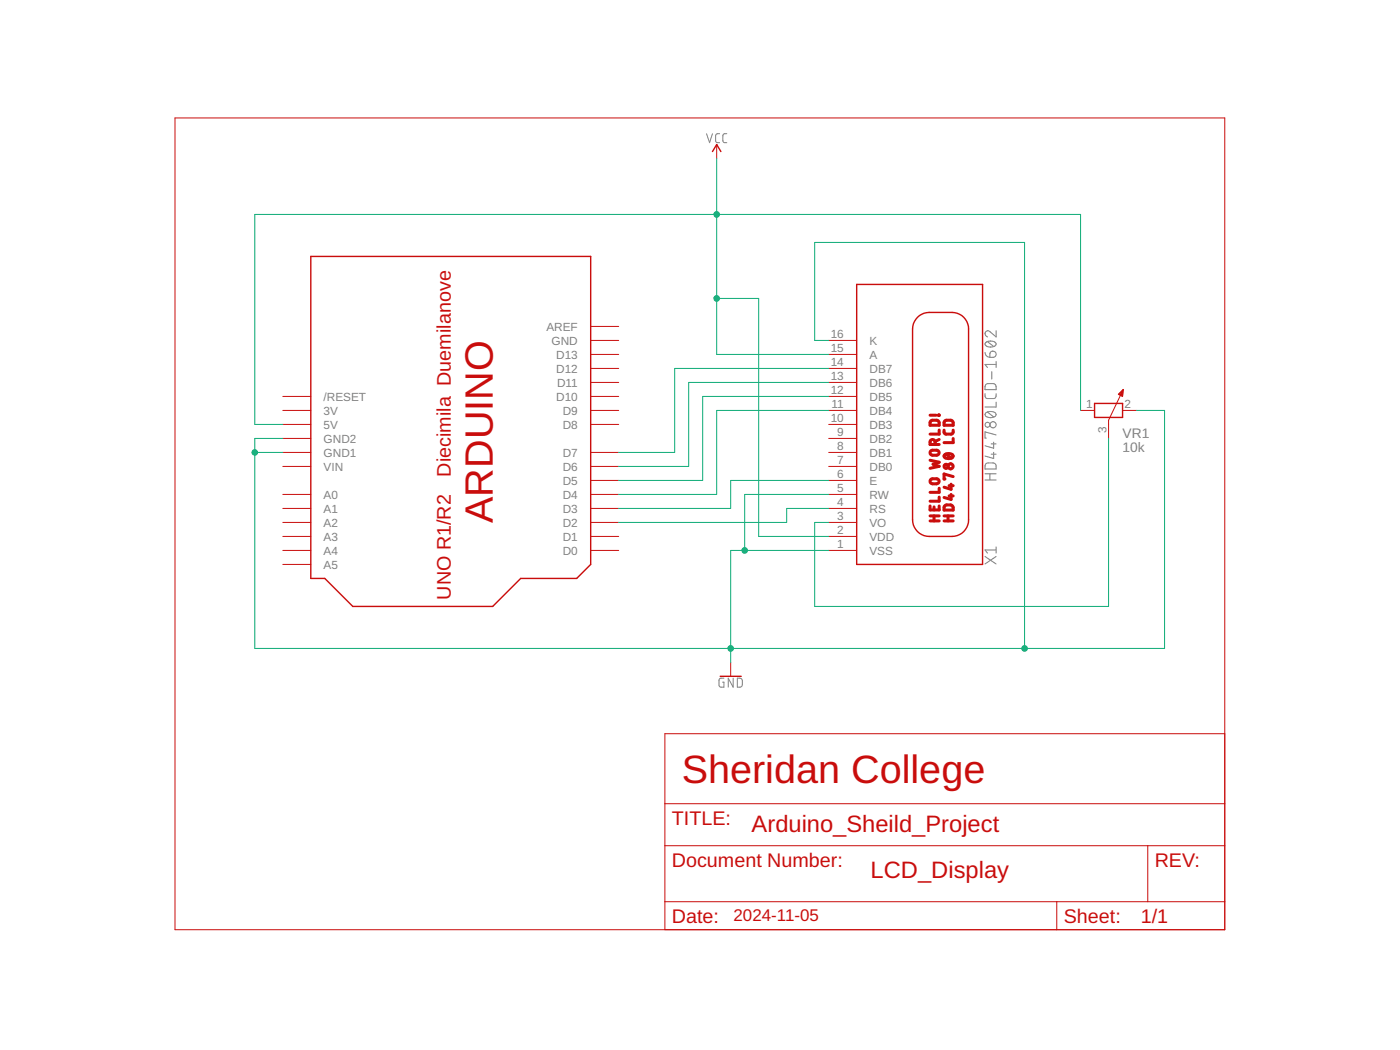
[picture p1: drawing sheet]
<svg xmlns="http://www.w3.org/2000/svg" width="254mm" height="190mm" viewBox="0 0 254 190" stroke-linecap="round" stroke-linejoin="round" font-family="sans-serif">
<path d="M128.2 24.3l.5 1.6 .6-1.6M130.6 24.3h-.5l-.3 .3 .1 1.1 .2 .2h.5M131.9 24.3h-.5l-.3 .3 .1 1.1 .2 .2h.5M131.3 123l-.6 .1-.2 .2v1l.2 .4h.6v-.9h-.2M133 123v1.7l-.9-1.7v1.7M133.8 123l.6 .1 .2 .2 .1 .9-.3 .4-.6 .1z" fill="none" stroke="#808080" stroke-width=".18"/>
<g fill="none" stroke="#808080" stroke-width=".19">
<path d="M178.7 71.4l.1 .6 .4 .3h1.2l.3-.3v-.6M178.7 63.9l.3 .7 .6 .2M178.8 69.8l.3-.2h1.2l.4 .4v.7h-2zM178.9 74.9a1.48 1.48 0 0 1 1.8 .1v.2a1.2 1.2 0 0 1-1.7 .4l-.1-.1a.39 .39 0 0 1 0-.6zM178.9 62.1a1.48 1.48 0 0 1 1.8 .2v.1a1.18 1.18 0 0 1-1.7 .4l-.1-.1a.37 .37 0 0 1 0-.6zM179.2 74.8l1.1 .8M179.2 62l1.1 .9M179.7 63.8a.58 .58 0 0 1 1 .2 .58 .58 0 0 1-.5 .8h-.6v-.6zM179.9 67.4v1.4M180.7 60v1.1l-1.1-.9a.55 .55 0 0 0-.9 .2 .55 .55 0 0 0 .5 .7M180.7 78.9l-2-.5v1.1h.2M180.7 65.6v1.1"/>
<path d="M180.7 73v.9h-2M180.7 66.1h-2l.5 .6M178.7 87.1h2M178.7 86h2M178.8 84.2l.3-.2h1.2l.4 .4v.7h-2zM179.6 86v1.1M179.8 82.4h.9M179.8 80.5h.9M180.3 82.1v1.1l-1.6-.5M180.3 80.2v1.1l-1.6-.4M180.7 99.2v1.2M180.7 99.8h-2l.5 .6"/>
<path d="M178.7 101l2 1.3M180.7 101l-2 1.3"/>
<circle cx="179.2" cy="77.1" r=".44"/>
<circle cx="180.2" cy="77.1" r=".56"/>
</g>
<g fill="none" stroke="#c90d0c" stroke-width=".18">
<path d="M31.7 21.4h190.5v147.3h-190.5zM130 26.2v2.6M107.2 59.2h5M51.3 77h5.1M51.3 74.5h5.1M51.3 71.9h5.1M51.3 79.5h5.1M107.2 77h5M107.2 74.5h5M107.2 71.9h5M107.2 69.4h5M107.2 66.8h5"/>
<path d="M107.2 64.3h5M107.2 61.8h5M150.3 77h5.1M150.3 74.5h5.1M150.3 71.9h5.1M150.3 69.4h5.1M150.3 66.8h5.1M150.3 64.3h5.1M150.3 61.8h5.1M150.3 79.5h5.1M196 74.5h2.6M203 71.6h.7"/>
<path d="M203 71.5h.7M203.1 71.3h.6M203.2 71.7h.5M203.2 71.2h.5M203.3 71.1h.5M203.5 71.8h.2M203.5 71h.3M203.6 70.9h.2M203.7 74.5h2.5M203.7 70.7h.1M203.8 70.7l-2.7 5.5v3.3M203.8 70.7l-.1 1.2-.8-.4z"/>
<path d="M51.3 99.9h5.1M51.3 97.3h5.1M51.3 94.8h5.1M51.3 92.2h5.1M51.3 89.7h5.1M51.3 84.6h5.1M51.3 82.1h5.1M107.2 99.9h5M107.2 97.3h5M107.2 94.8h5M107.2 92.2h5M107.2 89.7h5"/>
<path d="M107.2 87.2h5M107.2 84.6h5M107.2 82.1h5M150.3 99.9h5.1M150.3 97.3h5.1M150.3 94.8h5.1M150.3 92.2h5.1M150.3 89.7h5.1M150.3 87.2h5.1M150.3 84.6h5.1M150.3 82.1h5.1M51.3 102.4h5.1"/>
<path d="M132.6 120.2v2.5M222.2 133.1h-101.6v35.6M120.6 153.4h101.6M120.6 145.8h101.6M208.2 153.4v10.2M120.6 163.6h101.6M191.7 163.6v5.1"/>
</g>
<path d="M129.3 27.5l.7-1.3 .8 1.3M56.4 46.5h50.8v55.9l-2.6 2.5h-10.1l-5.1 5.1h-25.4l-5.1-5.1h-2.5zM155.4 51.6h22.9v50.8h-22.9zM166.5 57.6a3.1 3.1 0 0 1 2.1-.9h4.1a3 3 0 0 1 3 3v34.6a3 3 0 0 1-3 3h-4.1a3 3 0 0 1-3-3v-34.6a2.94 2.94 0 0 1 .9-2.1zM198.6 73.2h5.1v2.5h-5.1zM130.7 122.7h3.8" fill="none" stroke="#c90d0c" stroke-width=".25"/>
<g fill="none" stroke="#c90d0c" stroke-width=".55">
<path d="M168.7 75.3h1.1M168.9 76.4l.3-.2 .9 .1 .2 .2 .1 .7h-1.7zM170.3 75.3l.1 .1zM170.4 78v.8h-1.7M170.4 79.7l-.7 .4M171.3 78v.5l.3 .3 1.1-.1 .2-.2v-.5M171.4 76.4l.3-.2 .9 .1 .3 .2v.7h-1.6zM172.9 79.6v.7h-1.6M168.7 94.5h1.7M168.7 93.6h1.7M168.7 91.8v.7h1.7v-.7M168.7 83.5l1.7 .4-1.1 .3 1.1 .4-1.7 .4"/>
<path d="M168.9 87l1-.1a.46 .46 0 0 1 .5 .4 .46 .46 0 0 1-.5 .5h-.7a.45 .45 0 0 1-.4-.3 .45 .45 0 0 1 .1-.5zM168.9 81.8l1-.1a.46 .46 0 0 1 .5 .4 .46 .46 0 0 1-.5 .5h-.7a.45 .45 0 0 1-.4-.3 .45 .45 0 0 1 .1-.5zM169.5 92v.5M169.5 93.6v.9M169.7 80.6v-.4a.46 .46 0 0 0-.5-.5 .46 .46 0 0 0-.5 .5v.4h1.7M170.4 88.6v.7h-1.7M170.4 90.2v.7h-1.7M171.3 94.5h1.6M171.3 93.6h1.6M171.4 82.5a1.03 1.03 0 0 1 1.5 .2 .96 .96 0 0 1-1.6 0zM171.4 91.8a1.33 1.33 0 0 1 1.2-.1l.3 .2v.6h-1.6zM171.6 82.4l1 .7"/>
<path d="M172 93.6v.9M172.2 90h.7M172.2 88.1h.7M172.6 89.7v.9l-1.3-.3M172.6 87.8v1l-1.3-.4M172.9 86.5l-1.6-.5v.9h.1"/>
<circle cx="171.6" cy="84.6" r=".36"/>
<circle cx="172.5" cy="84.6" r=".46"/>
</g>
<g fill="none" stroke="#0dab76" stroke-width=".18">
<path d="M130 28.8v35.5h20.3M130 54.1h7.6v43.2h12.7M150.3 66.8h-27.9v15.3h-10.2M150.3 69.4h-25.4v15.2h-12.7M150.3 71.9h-22.8v15.3h-15.3M150.3 74.5h-20.3v15.2h-17.8M150.3 61.8h-2.5v-17.8h38.1v73.6M196 74.5v-35.6h-149.8v38.1h5.1M201.1 79.5v30.5h-53.3v-15.2h2.5M206.2 74.5h5.1v43.1h-165.1v-38.1h5.1M46.2 82.1h5.1M150.3 87.2h-17.7v5h-20.4"/>
<path d="M150.3 89.7h-15.2v10.2M150.3 99.9h-17.7v20.3M150.3 92.2h-7.6v2.6h-30.5"/>
</g>
<g fill="#0dab76" stroke="#0dab76" stroke-width=".18">
<circle cx="132.6" cy="117.6" r=".51"/>
<circle cx="135.1" cy="99.9" r=".51"/>
<circle cx="185.9" cy="117.6" r=".51"/>
<circle cx="46.2" cy="82.1" r=".51"/>
<circle cx="130" cy="54.1" r=".51"/>
<circle cx="130" cy="38.9" r=".51"/>
</g>
<g font-size="7.2" fill="#c90d0c">
<text x="89.4" y="94.9" transform="rotate(-90 89.4 94.9)">ARDUINO</text>
<text x="123.7" y="142">Sheridan College</text>
</g>
<g font-size="4.3" fill="#c90d0c">
<text x="136.4" y="150.9">Arduino_Sheild_Project</text>
<text x="158" y="159.3">LCD_Display</text>
</g>
<g font-size="3.6" fill="#c90d0c">
<text x="81.8" y="86.5" transform="rotate(-90 81.8 86.5)">Diecimila Duemilanove</text>
<text x="81.8" y="108.8" transform="rotate(-90 81.8 108.8)">UNO R1/R2</text>
<text x="121.9" y="149.6">TITLE:</text>
<text x="121.9" y="157.2">Document Number:</text>
<text x="209.5" y="157.2">REV:</text>
<text x="121.9" y="167.4">Date:</text>
<text x="193" y="167.4">Sheet:</text>
<text x="207" y="167.4">1/1</text>
</g>
<text font-size="3.1" fill="#c90d0c" x="133.1" y="167.2">2024-11-05</text>
<g font-size="2.5" fill="#808080">
<text x="203.7" y="82.1">10k</text>
<text x="203.7" y="79.5">VR1</text>
</g>
<g font-size="2.1" fill="#808080">
<text x="99.1" y="60">AREF</text>
<text x="100.1" y="62.5">GND</text>
<text x="100.9" y="65.1">D13</text>
<text x="150.7" y="61.4">16</text>
<text x="150.7" y="64">15</text>
<text x="157.8" y="62.5">K</text>
<text x="157.8" y="65.1">A</text>
<text x="100.9" y="67.6">D12</text>
<text x="101.1" y="70.1">D11</text>
<text x="150.7" y="66.5">14</text>
<text x="150.7" y="69">13</text>
<text x="150.7" y="71.6">12</text>
<text x="157.8" y="67.6">DB7</text>
<text x="157.8" y="70.1">DB6</text>
<text x="58.7" y="77.8">5V</text>
<text x="58.7" y="75.2">3V</text>
<text x="58.7" y="72.7">/RESET</text>
<text x="100.9" y="72.7">D10</text>
<text x="102.1" y="77.8">D8</text>
<text x="102.1" y="75.2">D9</text>
<text x="150.7" y="76.6">10</text>
<text x="150.9" y="74.1">11</text>
<text x="157.8" y="72.7">DB5</text>
<text x="157.8" y="75.2">DB4</text>
<text x="157.8" y="77.8">DB3</text>
<text x="197" y="74.1">1</text>
<text x="204" y="74.1">2</text>
<text x="58.7" y="82.8">GND1</text>
<text x="58.7" y="80.3">GND2</text>
<text x="102.1" y="82.8">D7</text>
<text x="151.9" y="79.2">9</text>
<text x="151.9" y="81.7">8</text>
<text x="157.8" y="80.3">DB2</text>
<text x="157.8" y="82.8">DB1</text>
<text x="200.8" y="78.5" transform="rotate(-90 200.8 78.5)">3</text>
<text x="58.7" y="85.4">VIN</text>
<text x="102.1" y="87.9">D5</text>
<text x="102.1" y="85.4">D6</text>
<text x="151.9" y="84.3">7</text>
<text x="151.9" y="86.8">6</text>
<text x="151.9" y="89.3">5</text>
<text x="157.8" y="85.4">DB0</text>
<text x="157.8" y="87.9">E</text>
<text x="58.7" y="95.5">A2</text>
<text x="58.7" y="93">A1</text>
<text x="58.7" y="90.5">A0</text>
<text x="102.1" y="95.5">D2</text>
<text x="102.1" y="93">D3</text>
<text x="102.1" y="90.5">D4</text>
<text x="151.9" y="91.9">4</text>
<text x="151.9" y="94.4">3</text>
<text x="157.8" y="90.5">RW</text>
<text x="157.8" y="93">RS</text>
<text x="157.8" y="95.5">VO</text>
<text x="58.7" y="100.6">A4</text>
<text x="58.7" y="98.1">A3</text>
<text x="102.1" y="100.6">D0</text>
<text x="102.1" y="98.1">D1</text>
<text x="151.9" y="97">2</text>
<text x="151.9" y="99.5">1</text>
<text x="157.8" y="98.1">VDD</text>
<text x="157.8" y="100.6">VSS</text>
<text x="58.7" y="103.2">A5</text>
</g>
</svg>
